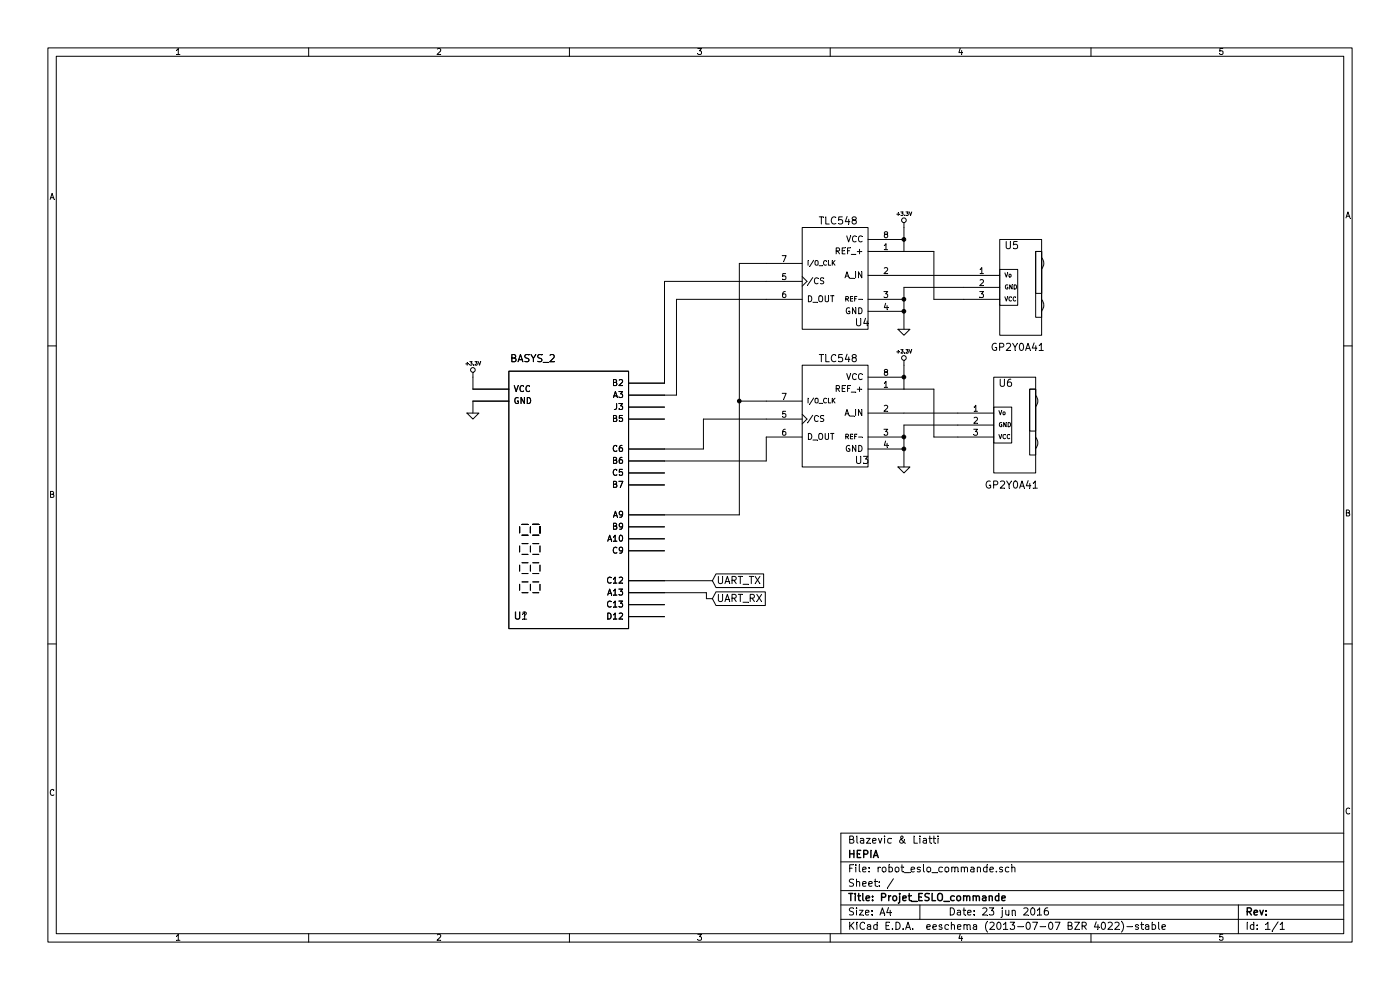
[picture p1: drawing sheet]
EESchema Schematic File Version 2
LIBS:power
LIBS:device
LIBS:transistors
LIBS:conn
LIBS:linear
LIBS:regul
LIBS:74xx
LIBS:cmos4000
LIBS:adc-dac
LIBS:memory
LIBS:xilinx
LIBS:special
LIBS:microcontrollers
LIBS:dsp
LIBS:microchip
LIBS:analog_switches
LIBS:motorola
LIBS:texas
LIBS:intel
LIBS:audio
LIBS:interface
LIBS:digital-audio
LIBS:philips
LIBS:display
LIBS:cypress
LIBS:siliconi
LIBS:opto
LIBS:atmel
LIBS:contrib
LIBS:valves
LIBS:robot_eslo_commande-cache
EELAYER 27 0
EELAYER END
$Descr A4 11693 8268
encoding utf-8
Sheet 1 1
Title "Projet_ESLO_commande"
Date "23 jun 2016"
Rev ""
Comp "HEPIA"
Comment1 "Blazevic & Liatti"
Comment2 ""
Comment3 ""
Comment4 ""
$EndDescr
$Comp
L GP2Y0A41 U5
U 1 1
P 8550 2500
F 0 "U5" H 8650 2050 60  0000 C CNN
F 1 "GP2Y0A41" H 8600 2900 60  0000 C CNN
F 2 "" H 8550 2500 60  0000 C CNN
F 3 "" H 8550 2500 60  0000 C CNN
	1    8550 2500
	-1   0    0    1   
$EndComp
$Comp
L BASYS_2 U1
U 1 1
P 4800 4300
F 0 "U1" H 4350 3450 60  0000 C CNN
F 1 "BASYS_2" H 4450 5600 60  0000 C CNN
F 2 "" H 4800 4300 60  0000 C CNN
F 3 "" H 4800 4300 60  0000 C CNN
	1    4800 4300
	1    0    0    -1  
$EndComp
$Comp
L GP2Y0A41 U6
U 1 1
P 8500 3650
F 0 "U6" H 8600 3200 60  0000 C CNN
F 1 "GP2Y0A41" H 8550 4050 60  0000 C CNN
F 2 "" H 8500 3650 60  0000 C CNN
F 3 "" H 8500 3650 60  0000 C CNN
	1    8500 3650
	-1   0    0    1   
$EndComp
$Comp
L GND #PWR?
U 1 1
P 7550 3900
F 0 "#PWR?" H 7550 3900 30  0001 C CNN
F 1 "GND" H 7550 3830 30  0001 C CNN
F 2 "" H 7550 3900 60  0000 C CNN
F 3 "" H 7550 3900 60  0000 C CNN
	1    7550 3900
	1    0    0    -1  
$EndComp
$Comp
L GND #PWR?
U 1 1
P 7550 2750
F 0 "#PWR?" H 7550 2750 30  0001 C CNN
F 1 "GND" H 7550 2680 30  0001 C CNN
F 2 "" H 7550 2750 60  0000 C CNN
F 3 "" H 7550 2750 60  0000 C CNN
	1    7550 2750
	1    0    0    -1  
$EndComp
$Comp
L +3.3V #PWR?
U 1 1
P 7550 3050
F 0 "#PWR?" H 7550 3010 30  0001 C CNN
F 1 "+3.3V" H 7550 3160 30  0000 C CNN
F 2 "" H 7550 3050 60  0000 C CNN
F 3 "" H 7550 3050 60  0000 C CNN
	1    7550 3050
	1    0    0    -1  
$EndComp
$Comp
L +3.3V #PWR?
U 1 1
P 7550 1900
F 0 "#PWR?" H 7550 1860 30  0001 C CNN
F 1 "+3.3V" H 7550 2010 30  0000 C CNN
F 2 "" H 7550 1900 60  0000 C CNN
F 3 "" H 7550 1900 60  0000 C CNN
	1    7550 1900
	1    0    0    -1  
$EndComp
$Comp
L +3.3V #PWR?
U 1 1
P 3950 3150
F 0 "#PWR?" H 3950 3110 30  0001 C CNN
F 1 "+3.3V" H 3950 3260 30  0000 C CNN
F 2 "" H 3950 3150 60  0000 C CNN
F 3 "" H 3950 3150 60  0000 C CNN
	1    3950 3150
	1    0    0    -1  
$EndComp
$Comp
L GND #PWR?
U 1 1
P 3950 3450
F 0 "#PWR?" H 3950 3450 30  0001 C CNN
F 1 "GND" H 3950 3380 30  0001 C CNN
F 2 "" H 3950 3450 60  0000 C CNN
F 3 "" H 3950 3450 60  0000 C CNN
	1    3950 3450
	1    0    0    -1  
$EndComp
Wire Wire Line
	8000 3450 7550 3450
Wire Wire Line
	8050 2300 7550 2300
Wire Wire Line
	7550 2400 7550 2750
Wire Wire Line
	7550 1900 7550 2100
Wire Wire Line
	7550 3550 7550 3900
Wire Wire Line
	7550 3050 7550 3250
Connection ~ 7550 3750
Connection ~ 7550 2600
Wire Wire Line
	8050 2400 7550 2400
Connection ~ 7550 2500
Wire Wire Line
	8000 3550 7550 3550
Connection ~ 7550 3650
Connection ~ 7550 3150
Wire Wire Line
	8000 3650 7800 3650
Wire Wire Line
	7800 3650 7800 3250
Wire Wire Line
	7800 3250 7550 3250
Wire Wire Line
	8050 2500 7800 2500
Wire Wire Line
	7800 2500 7800 2100
Wire Wire Line
	7800 2100 7550 2100
Connection ~ 7550 2000
Wire Wire Line
	3950 3250 3950 3150
Wire Wire Line
	3950 3350 3950 3450
Wire Wire Line
	5550 2350 5550 3200
Wire Wire Line
	6400 3850 6400 3650
Wire Wire Line
	5650 3300 5550 3300
Wire Wire Line
	6400 3500 5875 3500
Wire Wire Line
	5550 3850 6400 3850
Wire Wire Line
	6175 4300 5550 4300
Wire Wire Line
	6175 2200 6175 4300
Wire Wire Line
	6175 3350 6400 3350
Wire Wire Line
	6400 2200 6175 2200
Connection ~ 6175 3350
$Comp
L BASYS_2 U?
U 1 1
P 4800 4300
F 0 "U?" H 4350 3450 60  0000 C CNN
F 1 "BASYS_2" H 4450 5600 60  0000 C CNN
F 2 "" H 4800 4300 60  0000 C CNN
F 3 "" H 4800 4300 60  0000 C CNN
	1    4800 4300
	1    0    0    -1  
$EndComp
$Comp
L TLC548 U4
U 1 1
P 7000 2300
F 0 "U4" H 7200 1900 60  0000 C CNN
F 1 "TLC548" H 7000 2750 60  0000 C CNN
F 2 "~" H 7250 2350 60  0000 C CNN
F 3 "~" H 7250 2350 60  0000 C CNN
	1    7000 2300
	1    0    0    -1  
$EndComp
Wire Wire Line
	6400 2500 5650 2500
Wire Wire Line
	6400 2350 5550 2350
Wire Wire Line
	5650 2500 5650 3300
Wire Wire Line
	5875 3500 5875 3750
Wire Wire Line
	5875 3750 5550 3750
$Comp
L TLC548 U3
U 1 1
P 7000 3450
F 0 "U3" H 7200 3050 60  0000 C CNN
F 1 "TLC548" H 7000 3900 60  0000 C CNN
F 2 "~" H 7250 3500 60  0000 C CNN
F 3 "~" H 7250 3500 60  0000 C CNN
	1    7000 3450
	1    0    0    -1  
$EndComp
Wire Wire Line
	5550 4850 5950 4850
Text GLabel 5950 4850 2    60   Input ~ 0
UART_TX
Wire Wire Line
	5550 4950 5900 4950
Text GLabel 5950 5000 2    60   Input ~ 0
UART_RX
Wire Wire Line
	5900 4950 5900 5000
Wire Wire Line
	5900 5000 5950 5000
$EndSCHEMATC
